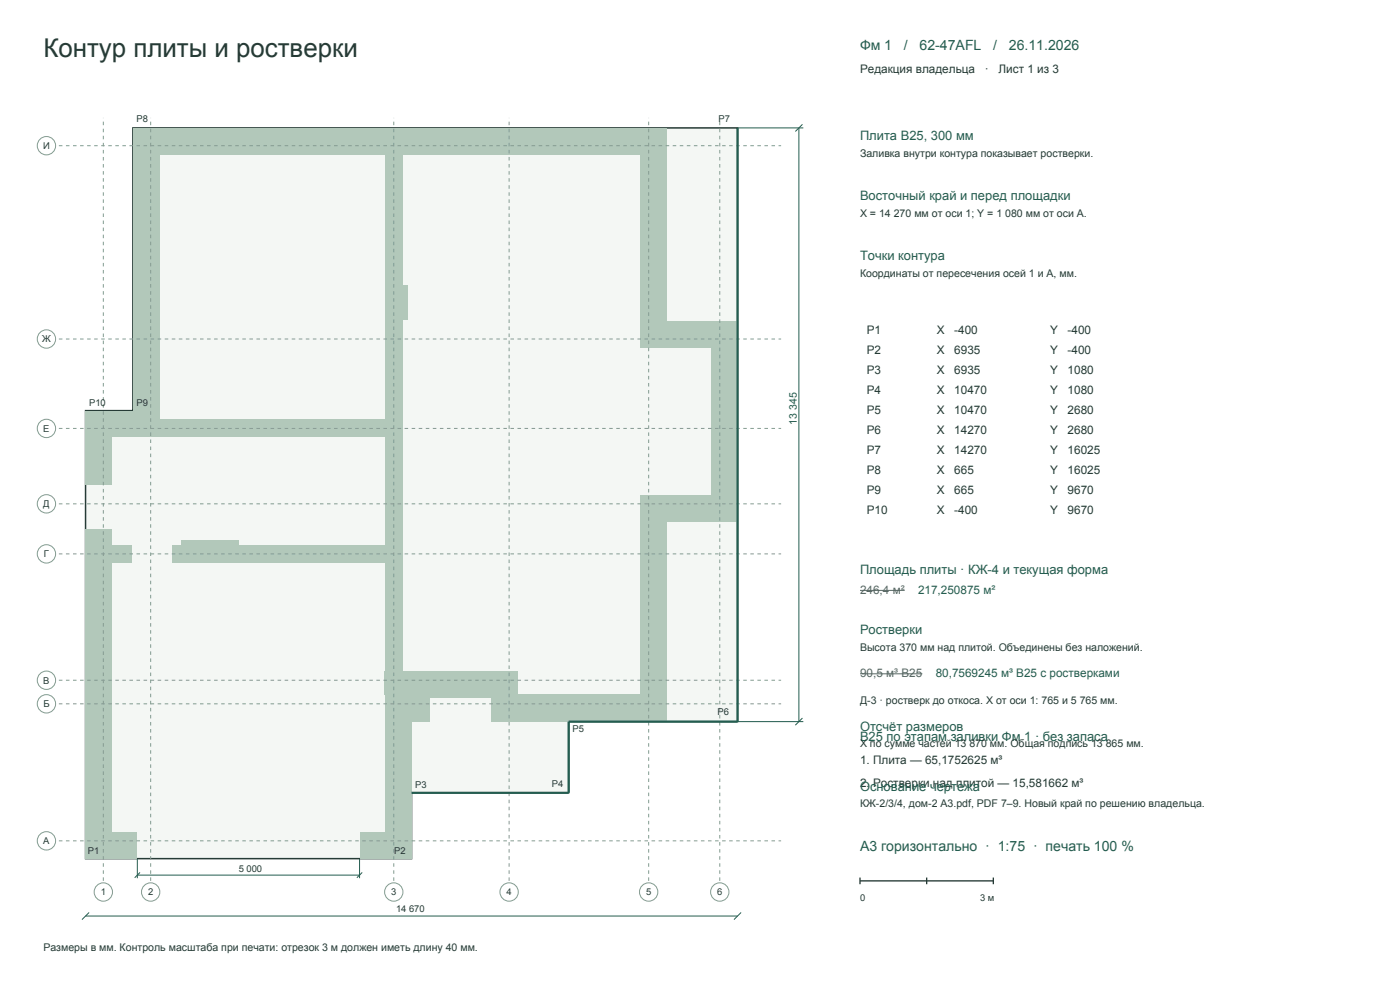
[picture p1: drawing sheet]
<svg xmlns="http://www.w3.org/2000/svg" width="420mm" height="297mm" viewBox="0 0 420 297" stroke-linecap="round" stroke-linejoin="round" font-family="sans-serif">
<path d="M39.9 38.3h181.4v178h-50.7v21.3h-47.1v19.7h-97.8v-134.2h14.2z" fill-rule="evenodd" fill="#f4f7f4" stroke="#263b36" stroke-width=".45"/>
<g fill="#b2c8ba">
<path d="M25.7 249.3h15.5v8h-15.5z" fill-rule="evenodd"/>
<path d="M107.9 249.3h15.6v8h-15.6z" fill-rule="evenodd"/>
<path d="M115.5 216.3h8v33h-8z" fill-rule="evenodd"/>
<path d="M115.5 209.2h13.3v7.1h-13.3z" fill-rule="evenodd"/>
<path d="M147.4 209.2h52.5v7.1h-52.5z" fill-rule="evenodd"/>
<path d="M115.5 208.3h84.4v.9h-84.4z" fill-rule="evenodd"/>
<path d="M115.5 201.2h39.9v7.1h-39.9z" fill-rule="evenodd"/>
<path d="M25.7 168.7h8v80.6h-8z" fill-rule="evenodd"/>
<path d="M115.5 168.7h5.3v32.5h-5.3z" fill-rule="evenodd"/>
<path d="M25.7 163.3h13.8v5.4h-13.8z" fill-rule="evenodd"/>
<path d="M51.6 163.3h69.2v5.4h-69.2z" fill-rule="evenodd"/>
<path d="M54.3 161.9h17.2v1.4h-17.2z" fill-rule="evenodd"/>
<path d="M25.7 158.7h8v4.6h-8z" fill-rule="evenodd"/>
<path d="M191.9 156.3h8v52h-8z" fill-rule="evenodd"/>
<path d="M191.9 148.3h29.4v8h-29.4z" fill-rule="evenodd"/>
<path d="M25.7 131.1h8v14.2h-8z" fill-rule="evenodd"/>
<path d="M115.5 131.1h5.3v32.2h-5.3z" fill-rule="evenodd"/>
<path d="M25.7 125.7h95.1v5.4h-95.1z" fill-rule="evenodd"/>
<path d="M25.7 123.1h22.2v2.6h-22.2z" fill-rule="evenodd"/>
<path d="M213.3 104.3h8v44h-8z" fill-rule="evenodd"/>
<path d="M191.9 96.3h29.4v8h-29.4z" fill-rule="evenodd"/>
<path d="M115.5 95.9h5.3v29.8h-5.3z" fill-rule="evenodd"/>
<path d="M115.5 85.7h6.8v10.2h-6.8z" fill-rule="evenodd"/>
<path d="M39.9 46.3h8v76.8h-8z" fill-rule="evenodd"/>
<path d="M115.5 46.3h5.3v39.4h-5.3z" fill-rule="evenodd"/>
<path d="M191.9 46.3h8v50h-8z" fill-rule="evenodd"/>
<path d="M39.9 38.3h160v8h-160z" fill-rule="evenodd"/>
</g>
<path d="M31 264v-228.7" fill="none" stroke="#849b90" stroke-width=".3" stroke-dasharray="1.1 1.1" stroke-linecap="butt"/>
<circle cx="31" cy="267.3" r="2.75" fill="#fff" stroke="#849b90" stroke-width=".3"/>
<path d="M45.2 264v-228.7" fill="none" stroke="#849b90" stroke-width=".3" stroke-dasharray="1.1 1.1" stroke-linecap="butt"/>
<circle cx="45.2" cy="267.3" r="2.75" fill="#fff" stroke="#849b90" stroke-width=".3"/>
<path d="M118.1 264v-228.7" fill="none" stroke="#849b90" stroke-width=".3" stroke-dasharray="1.1 1.1" stroke-linecap="butt"/>
<circle cx="118.1" cy="267.3" r="2.75" fill="#fff" stroke="#849b90" stroke-width=".3"/>
<path d="M152.7 264v-228.7" fill="none" stroke="#849b90" stroke-width=".3" stroke-dasharray="1.1 1.1" stroke-linecap="butt"/>
<circle cx="152.7" cy="267.3" r="2.75" fill="#fff" stroke="#849b90" stroke-width=".3"/>
<path d="M194.6 264v-228.7" fill="none" stroke="#849b90" stroke-width=".3" stroke-dasharray="1.1 1.1" stroke-linecap="butt"/>
<circle cx="194.6" cy="267.3" r="2.75" fill="#fff" stroke="#849b90" stroke-width=".3"/>
<path d="M215.9 264v-228.7" fill="none" stroke="#849b90" stroke-width=".3" stroke-dasharray="1.1 1.1" stroke-linecap="butt"/>
<circle cx="215.9" cy="267.3" r="2.75" fill="#fff" stroke="#849b90" stroke-width=".3"/>
<path d="M17.7 252h216.6" fill="none" stroke="#849b90" stroke-width=".3" stroke-dasharray="1.1 1.1" stroke-linecap="butt"/>
<circle cx="13.9" cy="252" r="2.75" fill="#fff" stroke="#849b90" stroke-width=".3"/>
<path d="M17.7 210.9h216.6" fill="none" stroke="#849b90" stroke-width=".3" stroke-dasharray="1.1 1.1" stroke-linecap="butt"/>
<circle cx="13.9" cy="210.9" r="2.75" fill="#fff" stroke="#849b90" stroke-width=".3"/>
<path d="M17.7 203.9h216.6" fill="none" stroke="#849b90" stroke-width=".3" stroke-dasharray="1.1 1.1" stroke-linecap="butt"/>
<circle cx="13.9" cy="203.9" r="2.75" fill="#fff" stroke="#849b90" stroke-width=".3"/>
<path d="M17.7 166h216.6" fill="none" stroke="#849b90" stroke-width=".3" stroke-dasharray="1.1 1.1" stroke-linecap="butt"/>
<circle cx="13.9" cy="166" r="2.75" fill="#fff" stroke="#849b90" stroke-width=".3"/>
<path d="M17.7 151h216.6" fill="none" stroke="#849b90" stroke-width=".3" stroke-dasharray="1.1 1.1" stroke-linecap="butt"/>
<circle cx="13.9" cy="151" r="2.75" fill="#fff" stroke="#849b90" stroke-width=".3"/>
<path d="M17.7 128.4h216.6" fill="none" stroke="#849b90" stroke-width=".3" stroke-dasharray="1.1 1.1" stroke-linecap="butt"/>
<circle cx="13.9" cy="128.4" r="2.75" fill="#fff" stroke="#849b90" stroke-width=".3"/>
<path d="M17.7 101.6h216.6" fill="none" stroke="#849b90" stroke-width=".3" stroke-dasharray="1.1 1.1" stroke-linecap="butt"/>
<circle cx="13.9" cy="101.6" r="2.75" fill="#fff" stroke="#849b90" stroke-width=".3"/>
<path d="M17.7 43.7h216.6" fill="none" stroke="#849b90" stroke-width=".3" stroke-dasharray="1.1 1.1" stroke-linecap="butt"/>
<circle cx="13.9" cy="43.7" r="2.75" fill="#fff" stroke="#849b90" stroke-width=".3"/>
<path d="M221.3 38.3v178h-50.7v21.3h-47.1" fill="none" stroke="#245d50" stroke-width=".65" stroke-linecap="butt"/>
<g fill="none" stroke="#245d50" stroke-width=".3">
<path d="M221.3 38.3h19.7M239.7 38.3v178M240.7 37.3l-2.1 2.1M221.3 216.3h19.7M240.7 215.2l-2.1 2.1M41.2 257.3v5.9M107.9 257.3v5.9M25.7 274.5h195.6M26.7 273.5l-2.1 2.1M41.2 262.3h66.7M42 261.5l-1.6 1.6M108.7 261.5l-1.6 1.6"/>
<path d="M222.3 273.5l-2.1 2.1"/>
</g>
<path d="M258 176.9h13.4M258 201.9h18.7" fill="none" stroke="#5d6361" stroke-width=".3"/>
<path d="M258 264h40M258 263v2M278 263v2M298 263v2" fill="none" stroke="#263b36" stroke-width=".4"/>
<text font-size="7.8" fill="#263b36" x="13" y="17">Контур плиты и ростверки</text>
<g font-size="4.2" fill="#245d50">
<text x="258" y="15">Фм 1</text>
<text x="271.2" y="15">/</text>
<text x="275.9" y="15">62-47AFL</text>
<text x="298" y="15">/</text>
<text x="302.6" y="15">26.11.2026</text>
<text x="258" y="255">А3 горизонтально · 1:75 · печать 100 %</text>
</g>
<g font-size="3.9" fill="#245d50">
<text x="258" y="42">Плита В25, 300 мм</text>
<text x="258" y="60">Восточный край и перед площадки</text>
<text x="258" y="78">Точки контура</text>
<text x="258" y="172">Площадь плиты · КЖ-4 и текущая форма</text>
<text x="258" y="190">Ростверки</text>
<text x="258" y="219">Отсчёт размеров</text>
<text x="258" y="222">В25 по этапам заливки Фм 1 · без запаса</text>
<text x="258" y="237">Основание чертежа</text>
</g>
<g font-size="3.5" fill="#263b36">
<text x="258" y="22">Редакция владельца</text>
<text x="295.5" y="22">·</text>
<text x="299.6" y="22">Лист 1 из 3</text>
<text x="260" y="100">P1</text>
<text x="281" y="100">X</text>
<text x="286.3" y="100">-400</text>
<text x="315" y="100">Y</text>
<text x="320.3" y="100">-400</text>
<text x="260" y="106">P2</text>
<text x="281" y="106">X</text>
<text x="286.3" y="106">6935</text>
<text x="315" y="106">Y</text>
<text x="320.3" y="106">-400</text>
<text x="260" y="112">P3</text>
<text x="281" y="112">X</text>
<text x="286.3" y="112">6935</text>
<text x="315" y="112">Y</text>
<text x="320.3" y="112">1080</text>
<text x="260" y="118">P4</text>
<text x="281" y="118">X</text>
<text x="286.3" y="118">10470</text>
<text x="315" y="118">Y</text>
<text x="320.3" y="118">1080</text>
<text x="260" y="124">P5</text>
<text x="281" y="124">X</text>
<text x="286.3" y="124">10470</text>
<text x="315" y="124">Y</text>
<text x="320.3" y="124">2680</text>
<text x="260" y="130">P6</text>
<text x="281" y="130">X</text>
<text x="286.3" y="130">14270</text>
<text x="315" y="130">Y</text>
<text x="320.3" y="130">2680</text>
<text x="260" y="136">P7</text>
<text x="281" y="136">X</text>
<text x="286.3" y="136">14270</text>
<text x="315" y="136">Y</text>
<text x="320.3" y="136">16025</text>
<text x="260" y="142">P8</text>
<text x="281" y="142">X</text>
<text x="286.3" y="142">665</text>
<text x="315" y="142">Y</text>
<text x="320.3" y="142">16025</text>
<text x="260" y="148">P9</text>
<text x="281" y="148">X</text>
<text x="286.3" y="148">665</text>
<text x="315" y="148">Y</text>
<text x="320.3" y="148">9670</text>
<text x="260" y="154">P10</text>
<text x="281" y="154">X</text>
<text x="286.3" y="154">-400</text>
<text x="315" y="154">Y</text>
<text x="320.3" y="154">9670</text>
<text x="258" y="229">1. Плита — 65,1752625 м³</text>
<text x="258" y="236">2. Ростверки над плитой — 15,581662 м³</text>
</g>
<g font-size="3.5" fill="#5d6361">
<text x="258" y="178">246,4 м²</text>
<text x="258" y="203">90,5 м³ В25</text>
</g>
<g font-size="3.5" fill="#245d50">
<text x="275.4" y="178">217,250875 м²</text>
<text x="280.7" y="203">80,7569245 м³ В25 с ростверками</text>
</g>
<g font-size="3.2" fill="#263b36">
<text x="258" y="47">Заливка внутри контура показывает ростверки.</text>
<text x="258" y="65">X = 14 270 мм от оси 1; Y = 1 080 мм от оси А.</text>
<text x="258" y="83">Координаты от пересечения осей 1 и А, мм.</text>
<text x="258" y="195">Высота 370 мм над плитой. Объединены без наложений.</text>
<text x="258" y="211">Д-3 · ростверк до откоса. X от оси 1: 765 и 5 765 мм.</text>
<text x="258" y="224">X по сумме частей 13 870 мм. Общая подпись 13 865 мм.</text>
<text x="258" y="242">КЖ-2/3/4, дом-2 A3.pdf, PDF 7–9. Новый край по решению владельца.</text>
<text x="13" y="285">Размеры в мм. Контроль масштаба при печати: отрезок 3 м должен иметь длину 40 мм.</text>
</g>
<text font-size="3.2" fill="#245d50" x="239" y="127.3" transform="rotate(-90 239 127.3)">13 345</text>
<g font-size="2.8" fill="#263b36">
<text x="40.9" y="36.6">P8</text>
<text x="215.5" y="36.5">P7</text>
<text x="12.9" y="44.7">И</text>
<text x="12.6" y="102.6">Ж</text>
<text x="26.7" y="121.6">P10</text>
<text x="40.9" y="121.7">P9</text>
<text x="13" y="129.4">Е</text>
<text x="13" y="152">Д</text>
<text x="13.2" y="167">Г</text>
<text x="13" y="204.9">В</text>
<text x="13" y="211.9">Б</text>
<text x="215.3" y="214.4">P6</text>
<text x="171.7" y="219.3">P5</text>
<text x="124.5" y="236.3">P3</text>
<text x="165.5" y="235.9">P4</text>
<text x="13" y="253">А</text>
<text x="26.3" y="256">P1</text>
<text x="118.3" y="256">P2</text>
<text x="71.6" y="261.3">5 000</text>
<text x="30.2" y="268.3">1</text>
<text x="44.4" y="268.3">2</text>
<text x="117.3" y="268.3">3</text>
<text x="151.9" y="268.3">4</text>
<text x="193.8" y="268.3">5</text>
<text x="215.1" y="268.3">6</text>
<text x="118.8" y="273.5">14 670</text>
<text x="258" y="270">0</text>
<text x="294" y="270">3 м</text>
</g>
</svg>
